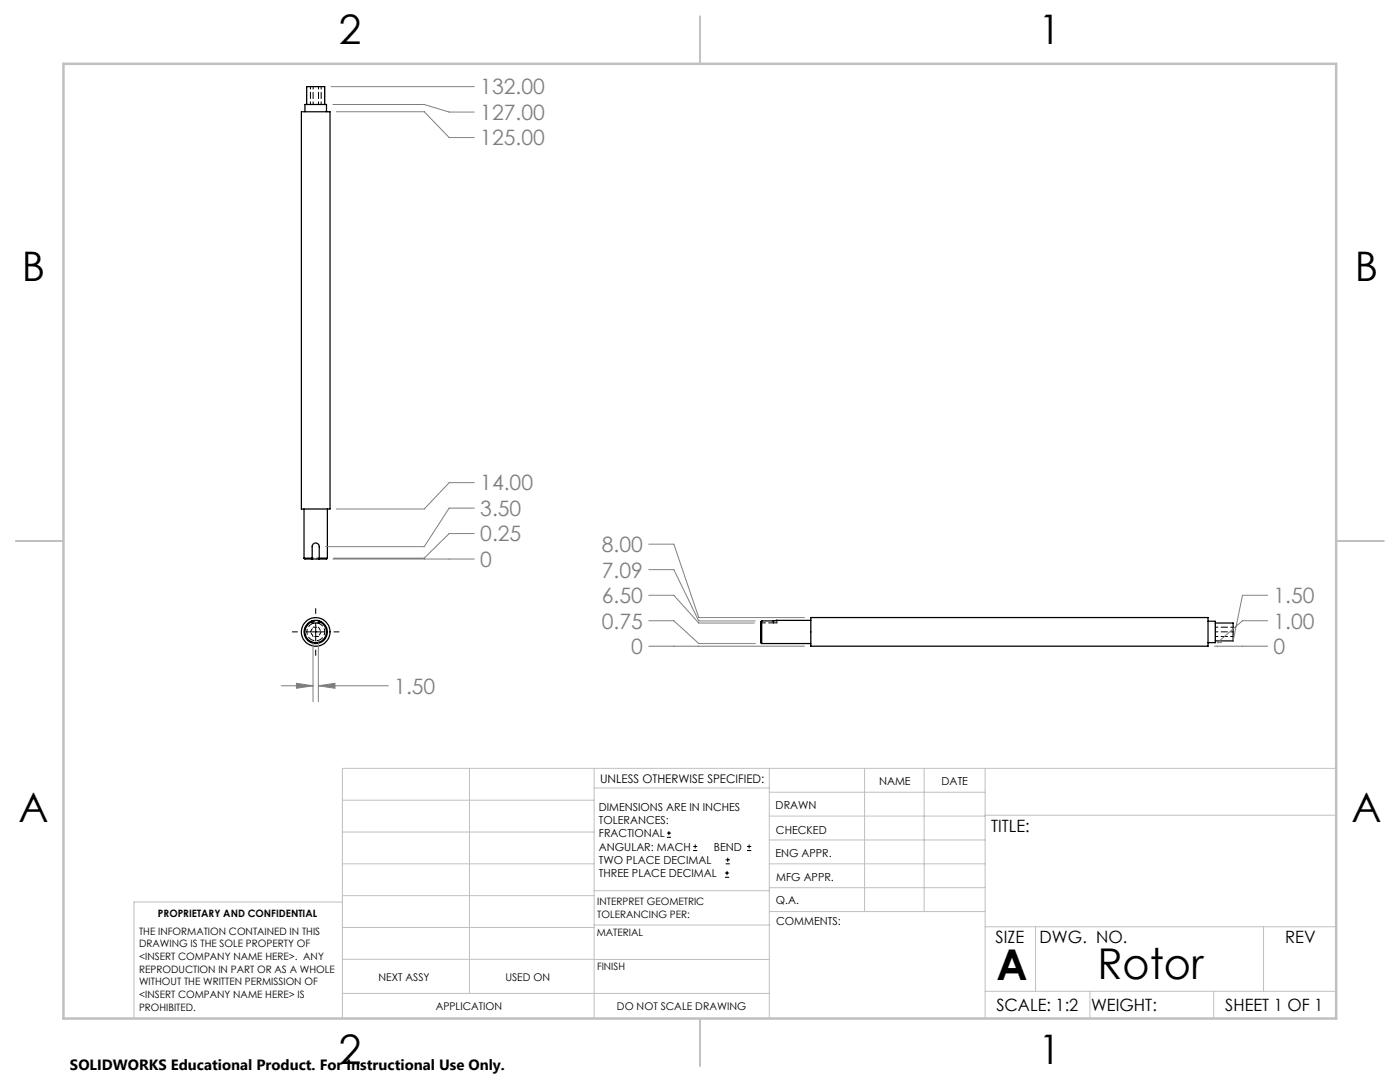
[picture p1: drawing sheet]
<svg xmlns="http://www.w3.org/2000/svg" width="279mm" height="216mm" viewBox="0 0 279 216" stroke-linecap="round" stroke-linejoin="round" font-family="sans-serif">
<g fill="none" stroke="#000" stroke-width=".25">
<path d="M60.1 22.3h5.8v79.3h-5.8zM60.9 22.3v-1.5h4.3v1.5M61.2 20.8v-3.5h3.6v3.5M60.7 111.4h1.6M60.7 111.4l.2 .1h1.4M60.7 101.6v9.8M62.3 111.5v-2.4a.71 .71 0 0 1 .7-.8 .71 .71 0 0 1 .7 .8v2.4M62.3 111.5h1.4M63.7 111.4h1.6M65.3 111.4l-.1 .1h-1.5M65.3 101.6v9.8M62.3 124.1a2.14 2.14 0 0 0-1 3.3 2.14 2.14 0 0 0 3.4 0 2.14 2.14 0 0 0-1-3.3"/>
<path d="M62.3 123.9a2.32 2.32 0 0 0-1.2 3.6 2.32 2.32 0 0 0 3.8 0 2.32 2.32 0 0 0-1.2-3.6M62.3 123.9l.4-.1 1 .1M62.3 123.9v.4h1.4v-.4M152 123.9v4.5M152 123.9l-.2 .2v4.1l.2 .2M152 128.4h9.8M161.8 123.2h79.3v5.7h-79.3zM161.8 123.8l-9.8 .1M241.1 124h1.4v4.2h-1.4M242.5 124.3h3.6v3.6h-3.6"/>
<circle cx="63" cy="126.1" r="2.86"/>
</g>
<path d="M63.7 111.4h-1.4M61.2 126.1a1.79 1.79 0 0 1 2.6-1.6 1.79 1.79 0 0 1 .3 3 1.79 1.79 0 0 1-2.8-1.1l-.1-.3M62.3 124.1l.7-.2 .7 .2" fill="none" stroke="#000" stroke-width=".2" stroke-dasharray="1.3 .6" stroke-dashoffset=".7"/>
<path d="M62 126.1l.5-1M62.5 125.1h1.1M62.5 127l-.5-.9M63.6 125.1l.5 1M63.6 127h-1.1M64.1 126.1l-.5 .9" fill="none" stroke="#000" stroke-width=".2" stroke-dasharray="1.3 .6" stroke-dashoffset=".5"/>
<path d="M154.3 124.3h.7M155 123.8l-.7 .1" fill="none" stroke="#000" stroke-width=".2" stroke-dasharray="1.3 .6" stroke-dashoffset=".4"/>
<path d="M62 20.8v-3.5M62.5 20.8v-3.5M63.6 20.8v-3.5M64.1 20.8v-3.5M242.5 126.1h3.6M242.5 125.1h3.6M242.5 127h3.6" fill="none" stroke="#000" stroke-width=".2" stroke-dasharray="1.3 .6" stroke-dashoffset=".8"/>
<path d="M151.8 124.3h2.5" fill="none" stroke="#000" stroke-width=".2" stroke-dasharray="1.3 .6" stroke-dashoffset=".3"/>
<path d="M154.3 124.3v-.4M155 124.3v-.5" fill="none" stroke="#000" stroke-width=".2" stroke-dasharray="1.3 .6"/>
<g fill="none" stroke="#000" stroke-width=".2">
<path d="M58.3 126.1h1.1M61.2 126.1h3.6M63 121.4v1M63 124.3v3.6M63 129.7v1.1M66.6 126.1h1.1M133.1 167.1h.8M133.1 166.2h.8M133.5 165.8v.9M138.3 169.7h.8M138.3 168.9h.8M138.7 168.5v.8"/>
<path d="M144.7 175h.8M144.7 174.2h.8M144.8 172.4h.9M144.8 171.6h.9M145.1 173.8v.8M145.2 171.1v.9M149.1 169.7h.8M149.1 168.9h.8M149.5 168.5v.8"/>
</g>
<g fill="none" stroke="#808080" stroke-width=".2">
<path d="M66.1 17.3h28.6M66.4 20.8h18.3l4.9 1.6h5.1M67.1 22.3h17.6l4.9 5.1h5.1M94.7 96.3h-5.1l-4.9 5.3h-17.6M66.4 111.5h28.3M94.7 106.5h-5.1l-4.9 4.9h-18.1M94.7 101.4h-5.1l-4.9 7.7h-19.7M129.5 113.7h5l5 10.2h11.2M129.5 118.8h5l5 5.5h11M129.5 108.6h5l5 14.6h21M253 118.8h-5l-1.9 9.1M56.1 136.8h6.4"/>
<path d="M59.2 136.3l3.3 .5-3.3 .5zM62.5 128.3v11.7M63.5 136.8l3.4-.5v1zM63.5 128.3v11.7M63.5 136.8h14M129.5 128.9h31M129.5 123.9h5l5 4.5h11.2M242.4 128.9h10.6M253 123.9h-5l-5 4.3h.8"/>
</g>
<g fill="none" stroke="#c0c0c0" stroke-width=".2">
<path d="M68.3 159.7h50.3M93.7 153.3v44.9M118.6 153.3v49.9M118.6 157.2h34.9M153.5 153.3v49.9M153.5 158.1h43.1M172.5 153.3v28.6M184.4 153.3v28.6M196.6 153.3v49.9M266.7 153.3h-198.4v49.9M68.3 178.7h50.3M68.3 172.4h50.3"/>
<path d="M68.3 166h50.3M68.3 180h-41.6v23.2M118.6 177.7h35M153.5 167.6h43.1M153.5 162.8h43.1M153.5 172.4h43.1M153.5 177.1h43.1M196.6 162.7h70.1M68.3 198.2h85.2M68.3 191.4l85.2 .1M68.3 185.1h50.3M118.6 184.6h35"/>
<path d="M153.6 181.9h43M196.6 197.8h70.1M196.6 184.9h70.1M206.7 184.9v12.9M217.5 197.8v5.4M242.2 197.8v5.4M252.2 184.9v12.9"/>
</g>
<path d="M139.7 3.2v9.5M3.1 107.9h9.6M266.7 107.9h9.5M139.7 203.2v9.6" fill="none" stroke="#c0c0c0" stroke-width=".25"/>
<path d="M12.7 12.7h254v190.5h-254z" fill="none" stroke="#c0c0c0" stroke-width=".5"/>
<path d="M63.5 136.8l3.4-.5v1zM59.2 136.3l3.3 .5-3.3 .5z" fill="#808080"/>
<g font-size="8.5">
<text x="198.9" y="195.5">A</text>
<text x="219" y="195.4">Rotor</text>
</g>
<g font-size="8.1">
<text x="67.6" y="8.9">2</text>
<text x="207.3" y="8.9">1</text>
<text x="4.4" y="56.2">B</text>
<text x="270.4" y="56.2">B</text>
<text x="3.7" y="164.1">A</text>
<text x="269.7" y="164.1">A</text>
<text x="67.6" y="212.4">2</text>
<text x="207.3" y="212.4">1</text>
</g>
<g font-size="4.2" fill="#808080">
<text x="95.8" y="23.9">127.00</text>
<text x="95.8" y="18.8">132.00</text>
<text x="95.8" y="29">125.00</text>
<text x="95.8" y="97.9">14.00</text>
<text x="95.8" y="103">3.50</text>
<text x="95.8" y="113.1">0</text>
<text x="95.8" y="108">0.25</text>
<text x="120.1" y="110.2">8.00</text>
<text x="120.1" y="115.3">7.09</text>
<text x="120.1" y="125.4">0.75</text>
<text x="120.1" y="120.3">6.50</text>
<text x="254.2" y="125.4">1.00</text>
<text x="254.2" y="120.3">1.50</text>
<text x="126" y="130.5">0</text>
<text x="254.2" y="130.5">0</text>
<text x="78.7" y="138.4">1.50</text>
</g>
<g font-size="3.4">
<text x="197.8" y="166">TITLE:</text>
<text x="198.7" y="188.1">SIZE</text>
<text x="207.5" y="188.1">DWG. NO.</text>
<text x="256.5" y="188.2">REV</text>
<text x="198.8" y="201.7">SCALE: 1:2</text>
<text x="217.7" y="201.8">WEIGHT:</text>
<text x="244.5" y="201.7">SHEET 1 OF 1</text>
</g>
<text font-size="3" x="14" y="213.5">SOLIDWORKS Educational Product. For Instructional Use Only.</text>
<text font-size="2.4" x="119.8" y="156.2">UNLESS OTHERWISE SPECIFIED:</text>
<g font-size="2.2">
<text x="119.5" y="161.8">DIMENSIONS ARE IN INCHES</text>
<text x="154.8" y="161.4">DRAWN</text>
<text x="175.4" y="156.6">NAME</text>
<text x="187.9" y="156.7">DATE</text>
<text x="119.5" y="164.4">TOLERANCES:</text>
<text x="119.5" y="167.1">FRACTIONAL</text>
<text x="154.9" y="166.3">CHECKED</text>
<text x="119.5" y="169.7">ANGULAR: MACH</text>
<text x="119.5" y="172.4">TWO PLACE DECIMAL</text>
<text x="142.5" y="169.7">BEND</text>
<text x="154.8" y="171">ENG APPR.</text>
<text x="119.5" y="175">THREE PLACE DECIMAL</text>
<text x="154.9" y="175.7">MFG APPR.</text>
<text x="154.9" y="180.4">Q.A.</text>
<text x="154.9" y="184.6">COMMENTS:</text>
</g>
<g font-size="2.1">
<text x="75.5" y="195.7">NEXT ASSY</text>
<text x="100.9" y="195.7">USED ON</text>
<text x="86.9" y="201.5">APPLICATION</text>
<text x="123.1" y="201.6">DO NOT SCALE DRAWING</text>
</g>
<g font-size="2">
<text x="31.5" y="182.9">PROPRIETARY AND CONFIDENTIAL</text>
<text x="119.2" y="180.6">INTERPRET GEOMETRIC</text>
<text x="119.2" y="183.1">TOLERANCING PER:</text>
<text x="27.8" y="186.5">THE INFORMATION CONTAINED IN THIS</text>
<text x="27.8" y="189">DRAWING IS THE SOLE PROPERTY OF</text>
<text x="27.8" y="191.6">&lt;INSERT COMPANY NAME HERE&gt;. ANY</text>
<text x="119.1" y="186.7">MATERIAL</text>
<text x="27.8" y="194.1">REPRODUCTION IN PART OR AS A WHOLE</text>
<text x="27.8" y="196.6">WITHOUT THE WRITTEN PERMISSION OF</text>
<text x="119.1" y="193.5">FINISH</text>
<text x="27.8" y="199.1">&lt;INSERT COMPANY NAME HERE&gt; IS</text>
<text x="27.8" y="201.7">PROHIBITED.</text>
</g>
</svg>
